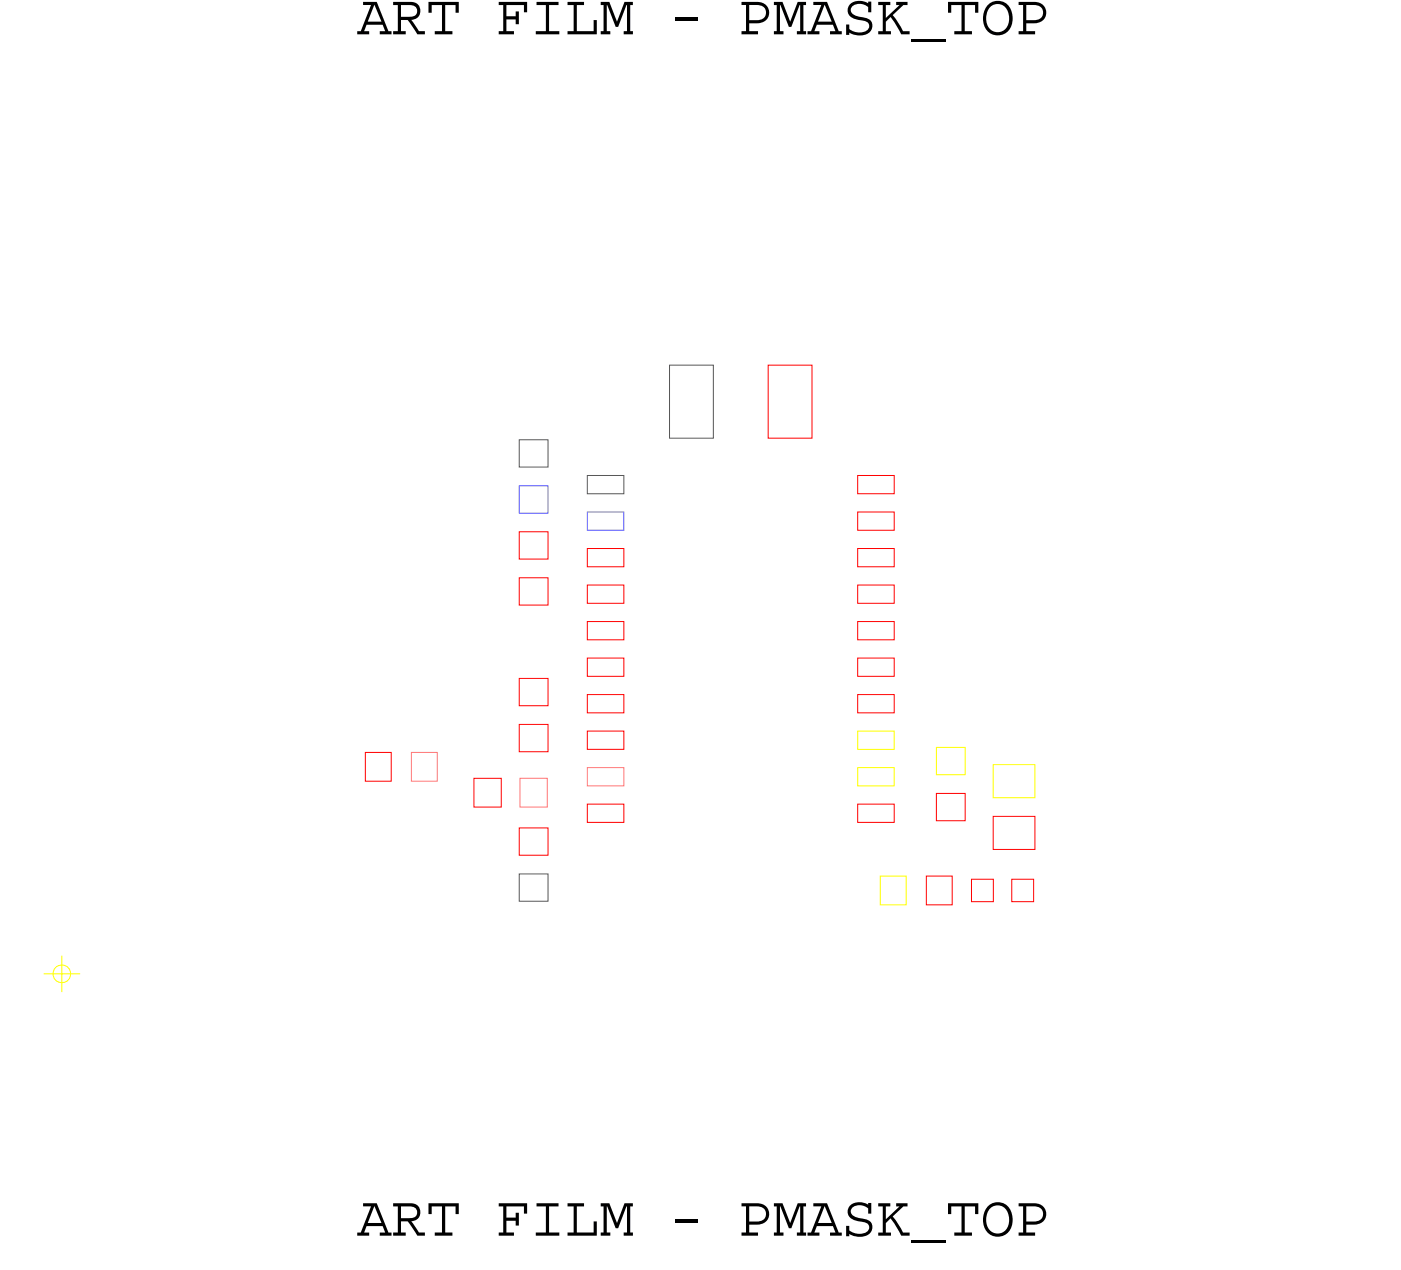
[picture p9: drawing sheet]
<svg xmlns="http://www.w3.org/2000/svg" width="49mm" height="44mm" viewBox="0 0 49 44" stroke-linecap="round" stroke-linejoin="round" font-family="sans-serif">
<!-- layer: Nets -->
<path d="M18 16.9h1.1v.9h-1.1zM20.4 17.8h1.3v.6h-1.3z" fill="none" stroke="#6464ff" stroke-width=".03"/>
<path d="M14.3 26.2h.9v1h-.9zM18.1 27.1h.9v1h-.9zM20.4 26.7h1.3v.6h-1.3z" fill="none" stroke="#fa7878" stroke-width=".03"/>
<g fill="none" stroke="#f00" stroke-width=".03">
<path d="M18 18.5h1.1v.9h-1.1zM20.4 19.1h1.3v.6h-1.3zM26.7 12.7h1.5v2.5h-1.5zM29.8 17.8h1.3v.6h-1.3zM29.8 19.1h1.3v.6h-1.3zM29.8 16.5h1.3v.7h-1.3zM12.7 26.2h.9v1h-.9zM16.5 27.1h.9v1h-.9zM18 20.1h1.1v.9h-1.1zM18 23.6h1.1v.9h-1.1zM18 25.2h1.1v.9h-1.1zM18 28.8h1.1v.9h-1.1z"/>
<path d="M20.4 22.9h1.3v.6h-1.3zM20.4 21.6h1.3v.7h-1.3zM20.4 20.3h1.3v.7h-1.3zM20.4 24.2h1.3v.6h-1.3zM20.4 25.4h1.3v.7h-1.3zM20.4 28h1.3v.6h-1.3zM29.8 21.6h1.3v.7h-1.3zM29.8 20.3h1.3v.7h-1.3zM29.8 24.2h1.3v.6h-1.3zM29.8 22.9h1.3v.6h-1.3zM29.8 28h1.3v.6h-1.3zM32.2 30.5h.9v1h-.9z"/>
<path d="M32.5 27.6h1.1v.9h-1.1zM33.8 30.6h.7v.8h-.7zM34.5 28.4h1.5v1.1h-1.5zM35.2 30.6h.7v.8h-.7z"/>
</g>
<path d="M18 15.3h1.1v.9h-1.1zM20.4 16.5h1.3v.7h-1.3zM23.3 12.7h1.5v2.5h-1.5zM18 30.4h1.1v.9h-1.1z" fill="none" stroke="#585858" stroke-width=".03"/>
<path d="M29.8 26.7h1.3v.6h-1.3zM29.8 25.4h1.3v.7h-1.3zM30.6 30.5h.9v1h-.9zM32.5 26h1.1v.9h-1.1zM34.5 26.6h1.5v1.1h-1.5z" fill="none" stroke="#ff0" stroke-width=".03"/>
<!-- layer: Drawing Origin -->
<path d="M1.5 33.9h1.3M1.9 33.7l.2-.1 .3 .1 .1 .2-.1 .2-.3 .1-.2-.1-.1-.2zM2.1 33.2v1.3" fill="none" stroke="#ff0" stroke-width=".03"/>
<g font-size="2">
<text x="12.4" y="1.2">ART FILM - PMASK_TOP</text>
<text x="12.4" y="43">ART FILM - PMASK_TOP</text>
</g>
</svg>
